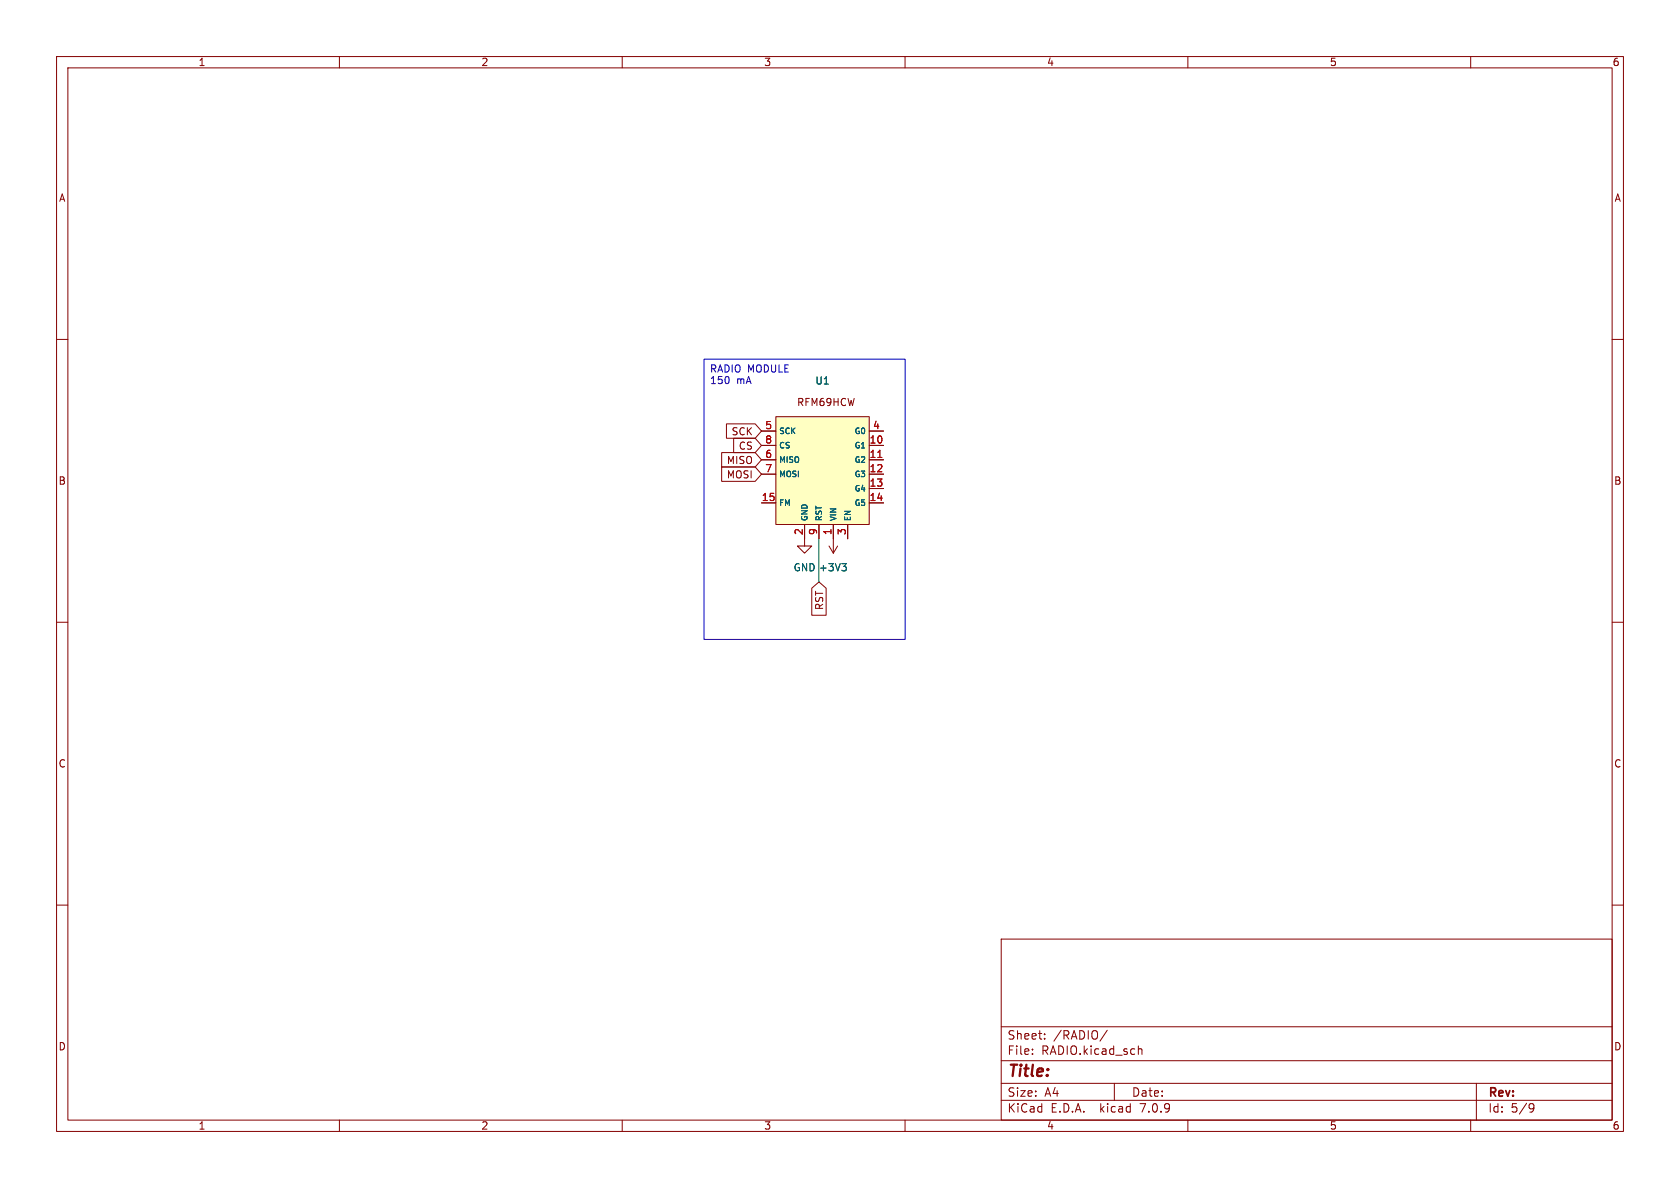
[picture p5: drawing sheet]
<svg xmlns="http://www.w3.org/2000/svg" width="297mm" height="210mm" viewBox="0 0 297 210" stroke-linecap="round" stroke-linejoin="round" font-family="sans-serif">
<g fill="none" stroke="#840000" stroke-width=".18">
<path d="M10 10h277v190h-277zM12 12h273v186h-273zM60 10v2M110 10v2M160 10v2M210 10v2M260 10v2M10 60h2M285 60h2M128.4 74.9h5.1l1.1 1.3-1.1 1.3h-5.1zM129.7 77.5h3.8l1.1 1.2-1.1 1.3h-3.8zM134.6 78.7h2.6"/>
<path d="M134.6 76.2h2.6M137.2 73.7h16.5v19h-16.5zM153.7 78.7h2.5M153.7 76.2h2.5M127.6 80h5.9l1.1 1.3-1.1 1.3h-5.9zM127.6 82.5h5.9l1.1 1.3-1.1 1.3h-5.9zM134.6 81.3h2.6M134.6 83.8h2.6M134.6 88.9h2.6M142.2 92.7v3.8h1.3l-1.3 1.3-1.2-1.3h1.2M144.8 92.7v2.6M146.6 96.5l.7 1.3"/>
<path d="M147.3 92.7v5.1M148.1 96.5l-.8 1.3M149.9 92.7v2.6M153.7 81.3h2.5M153.7 83.8h2.5M153.7 86.4h2.5M153.7 88.9h2.5M10 110h2M143.5 104l1.3-1.1 1.3 1.1v4.8h-2.6zM285 110h2M10 160h2M285 160h2"/>
<path d="M177 166h108v32h-108zM60 198v2M110 198v2M160 198v2M177 194.5h108M177 191.5h108M177 187.5h108M177 181.5h108M182.5 186.3v.1M182.5 185.5v.1M184.7 183.6v.1M184.7 182.8v.1"/>
<path d="M195.7 182.1l-1.2 2M197 191.5v3M201.2 184.9v1.5M201.2 185.5l.3-.1 .3 .1 .1 .9M210 198v2M260 198v2M261 191.5v6.5M270.6 195.1l.5 .1a.99 .99 0 0 1-.4 1.4h-.2M271.2 195.7l-.3 .3h-.3"/>
</g>
<path d="M148.8 99.6h.8l-.4 .5M149.4 100.1l.2 .3v.3l-.2 .2" fill="none" stroke="#006464" stroke-width=".18"/>
<path d="M137.2 73.7h16.5v19h-16.5z" fill="#ffffc2" stroke="#ffffc2" stroke-width=".18"/>
<path d="M155.2 80.9h.7" fill="none" stroke="#a90000" stroke-width=".18"/>
<path d="M124.5 63.5h35.5v49.5h-35.5z" fill="none" stroke="#0000c2" stroke-width=".18"/>
<path d="M144.8 95.3v7.6" fill="none" stroke="#009600" stroke-width=".18"/>
<text font-size="2.8" fill="#840000" x="178" y="190.9">Title:</text>
<g font-size="2.1" fill="#840000">
<text x="178" y="184">Sheet:</text>
<text x="186.2" y="184">/RADIO/</text>
<text x="178" y="186.7">File:</text>
<text x="184.1" y="186.7">RADIO.kicad_sch</text>
<text x="178" y="196.9">KiCad</text>
<text x="178" y="194.1">Size:</text>
<text x="184.7" y="194.1">A4</text>
<text x="185.7" y="196.9">E.D.A.</text>
<text x="194.6" y="196.9">kicad</text>
<text x="200" y="194.1">Date:</text>
<text x="201.8" y="196.9">7.0.9</text>
<text x="263" y="194.3">Rev:</text>
<text x="263" y="196.9">Id:</text>
<text x="267.1" y="196.9">5/9</text>
</g>
<g font-size="1.8" fill="#840000">
<text x="35" y="11.9">1</text>
<text x="85" y="11.9">2</text>
<text x="135" y="11.9">3</text>
<text x="185" y="11.9">4</text>
<text x="235" y="11.9">5</text>
<text x="285" y="11.9">6</text>
<text x="10.3" y="35.9">A</text>
<text x="285.3" y="35.9">A</text>
<text x="140.8" y="72">RFM69HCW</text>
<text x="129.2" y="77.2">SCK</text>
<text x="128.4" y="82.2">MISO</text>
<text x="130.5" y="79.7">CS</text>
<text x="10.3" y="85.9">B</text>
<text x="128.4" y="84.8">MOSI</text>
<text x="285.3" y="85.9">B</text>
<text x="145.7" y="107.9" transform="rotate(-90 145.7 107.9)">RST</text>
<text x="10.3" y="135.9">C</text>
<text x="285.3" y="135.9">C</text>
<text x="10.3" y="185.9">D</text>
<text x="285.3" y="185.9">D</text>
<text x="35" y="199.9">1</text>
<text x="85" y="199.9">2</text>
<text x="135" y="199.9">3</text>
<text x="185" y="199.9">4</text>
<text x="235" y="199.9">5</text>
<text x="285" y="199.9">6</text>
</g>
<g font-size="1.8" fill="#0000c2">
<text x="125.4" y="66.2">RADIO MODULE</text>
<text x="125.4" y="68.2">150</text>
<text x="130.2" y="68.2">mA</text>
</g>
<g font-size="1.8" fill="#006464">
<text x="144" y="68.2">U1</text>
<text x="140.2" y="101.2">GND +3V3</text>
</g>
<g font-size="1.8" fill="#a90000">
<text x="135.2" y="75.9">5</text>
<text x="154.2" y="75.9">4</text>
<text x="135.2" y="81">6</text>
<text x="135.2" y="83.6">7</text>
<text x="135.2" y="78.5">8</text>
<text x="153.6" y="78.5">10</text>
<text x="153.6" y="81">11</text>
<text x="153.6" y="83.6">12</text>
<text x="134.6" y="88.6">15</text>
<text x="153.6" y="86.1">13</text>
<text x="153.6" y="88.6">14</text>
<text x="142" y="94.7" transform="rotate(-90 142 94.7)">2</text>
<text x="144.5" y="94.7" transform="rotate(-90 144.5 94.7)">9</text>
<text x="147.1" y="94.7" transform="rotate(-90 147.1 94.7)">1</text>
<text x="149.6" y="94.7" transform="rotate(-90 149.6 94.7)">3</text>
</g>
<g font-size="1.4" fill="#006464">
<text x="137.7" y="76.9">SCK</text>
<text x="151" y="76.9">G0</text>
<text x="137.7" y="82">MISO</text>
<text x="137.7" y="79.5">CS</text>
<text x="151" y="79.5">G1</text>
<text x="151" y="82">G2</text>
<text x="137.7" y="89.6">FM</text>
<text x="137.7" y="84.5">MOSI</text>
<text x="151" y="84.5">G3</text>
<text x="151" y="87.1">G4</text>
<text x="151" y="89.6">G5</text>
<text x="143" y="92.2" transform="rotate(-90 143 92.2)">GND</text>
<text x="145.5" y="92.2" transform="rotate(-90 145.5 92.2)">RST</text>
<text x="148" y="92.2" transform="rotate(-90 148 92.2)">VIN</text>
<text x="150.6" y="92.2" transform="rotate(-90 150.6 92.2)">EN</text>
</g>
</svg>
